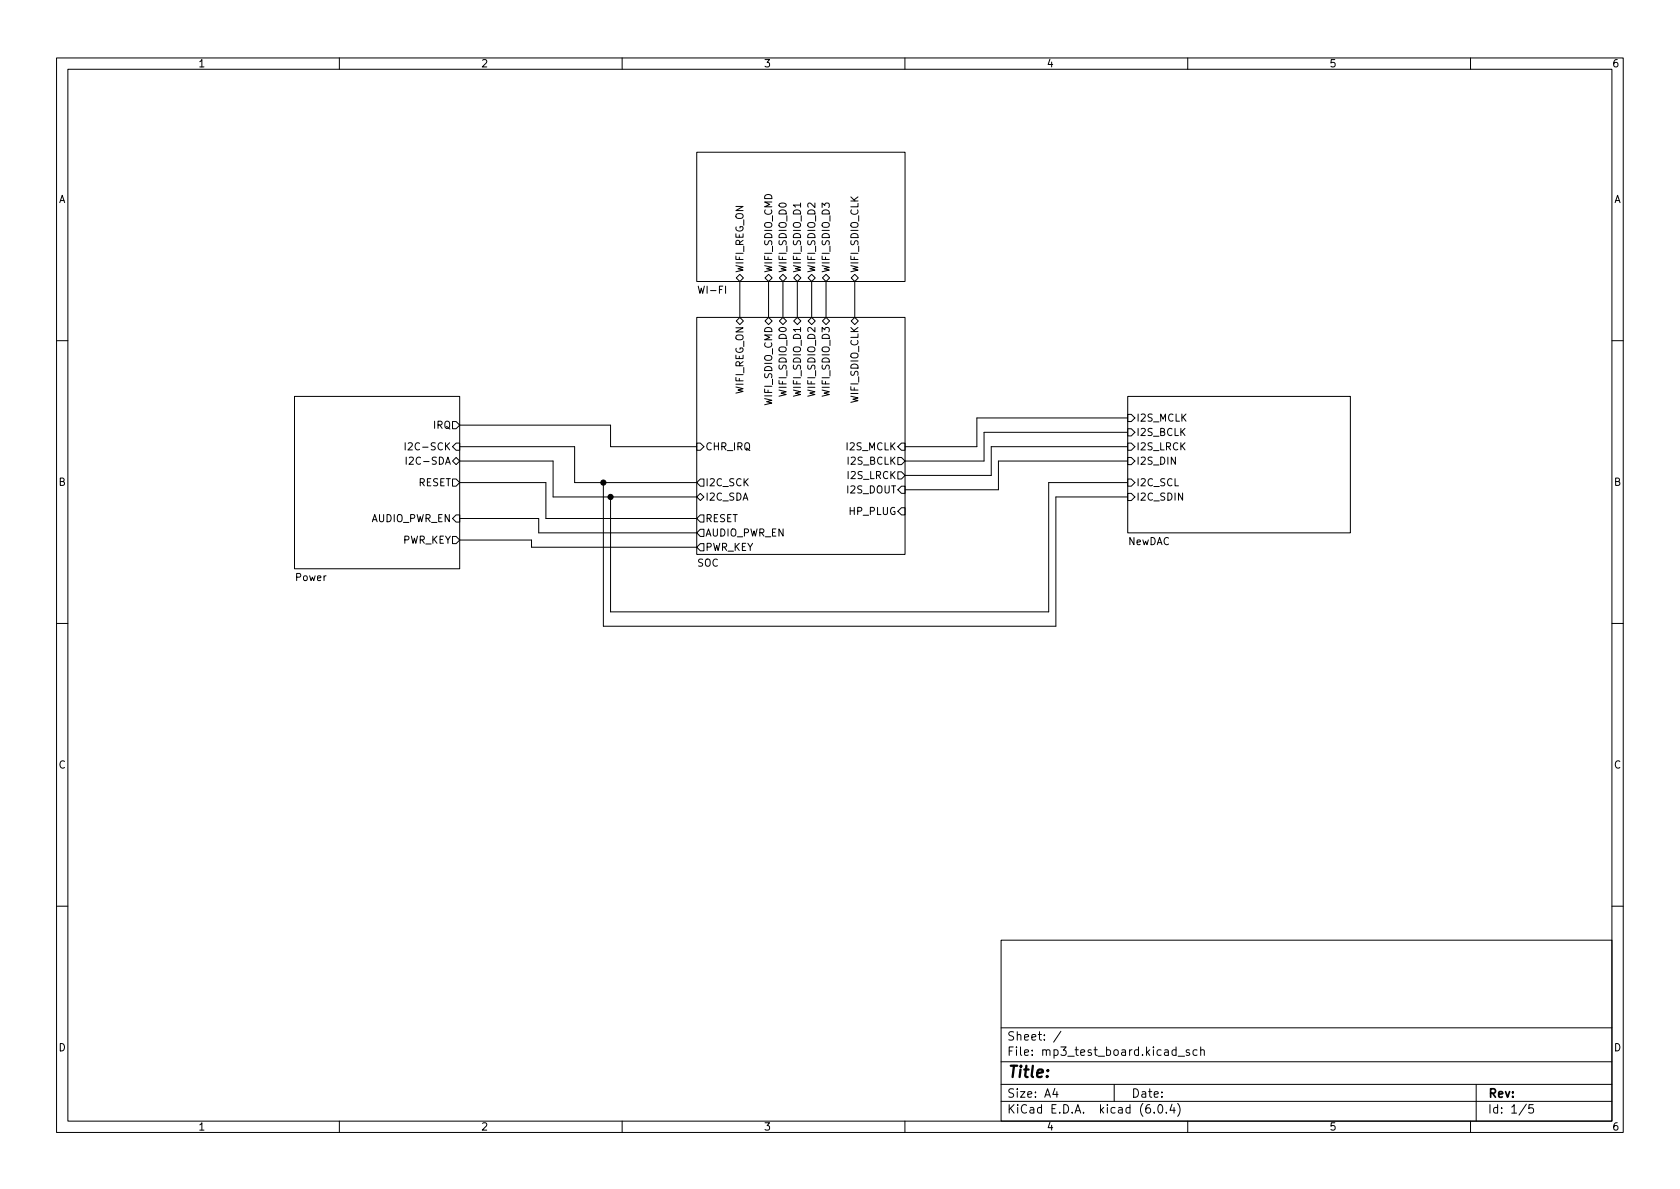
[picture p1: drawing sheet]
<svg xmlns="http://www.w3.org/2000/svg" width="297mm" height="210mm" viewBox="0 0 297 210" stroke-linecap="round" stroke-linejoin="round" font-family="sans-serif">
<g fill="none" stroke="#000" stroke-width=".18">
<path d="M10 10.2h277v190.1h-277zM12 12.2h273v186.1h-273zM60 10.2v2M110 10.2v2M160 10.2v2M210 10.2v2M260 10.2v2M123.2 26.9h36.8v22.9h-36.8zM123.2 56.1h36.8v41.9h-36.8zM130.2 56.8l.6-.7 .6 .7-.6 .6zM130.8 48.5l.6 .6-.6 .7-.6-.7zM130.8 49.8v6.3"/>
<path d="M135.3 56.8l.6-.7 .6 .7-.6 .6zM135.9 48.5l.6 .6-.6 .7-.6-.7zM135.9 49.8v6.3M137.8 56.8l.6-.7 .7 .7-.7 .6zM138.4 48.5l.7 .6-.7 .7-.6-.7zM138.4 49.8v6.3M140.3 56.8l.7-.7 .6 .7-.6 .6zM140.3 49.1l.7-.6 .6 .6-.6 .7zM141 49.8v6.3M142.9 56.8l.6-.7 .6 .7-.6 .6zM142.9 49.1l.6-.6 .6 .6-.6 .7zM143.5 49.8v6.3"/>
<path d="M145.4 56.8l.6-.7 .7 .7-.7 .6zM146 48.5l.7 .6-.7 .7-.6-.7zM146 49.8v6.3M150.5 56.8l.6-.7 .7 .7-.7 .6zM151.1 48.5l.7 .6-.7 .7-.6-.7zM151.1 49.8v6.3M10 60.2h2M52.1 70.1h29.2v30.5h-29.2zM71.6 78.3v1.3M72.2 78.4l.5-.1 .2 .4-.8 .9h.8M80 74.5h.6l.7 .7-.7 .6h-.6zM80 79l.6-.6h.7v1.2h-.7z"/>
<path d="M81.3 79h20.3v6.3h21.6M81.3 75.2h26.6v3.8h15.3M123.2 78.4h.6l.7 .6-.7 .6h-.6zM159.4 78.4h.6v1.2h-.6l-.7-.6zM199.4 70.1h39.4v24.1h-39.4zM199.4 78.4h.6l.7 .6-.7 .6h-.6zM199.4 75.8h.6l.7 .6-.7 .7h-.6zM199.4 73.3h.6l.7 .6-.7 .6h-.6zM199.4 76.4h-25.4v5.1h-14M199.4 73.9h-26.7v5.1h-12.7M199.4 79h-24.1v5.1h-15.3M285 60.2h2"/>
<path d="M71.8 80.8v1.3M80 81.5l.6-.6 .7 .6-.7 .7zM80 84.7h.6l.7 .6-.7 .7h-.6zM80 94.9h.6l.7 .6-.7 .6h-.6zM80.6 91.1h.7v1.2h-.7l-.6-.6zM81.3 85.3h15.2v6.4h26.7M81.3 81.5h16.5v6.4h25.4M81.3 91.7h13.9v2.5h28M81.3 95.5h12.7v1.3h29.2M106.7 85.3v25.4h80v-22.8h12.7M123.2 87.9l.6-.7 .7 .7-.7 .6zM123.8 84.7h.7v1.3h-.7l-.6-.7z"/>
<path d="M123.8 91.1h.7v1.2h-.7l-.6-.6zM123.8 93.6h.7v1.3h-.7l-.6-.7zM123.8 96.1h.7v1.3h-.7l-.6-.6zM158.7 80.9h.7l.6 .6-.6 .7h-.7zM158.7 83.4h.7l.6 .7-.6 .6h-.7zM159.4 89.8h.6v1.3h-.6l-.7-.7zM159.4 86h.6v1.2h-.6l-.7-.6zM199.4 80.9h.6l.7 .6-.7 .7h-.6zM199.4 87.2h.6l.7 .7-.7 .6h-.6zM199.4 84.7h.6l.7 .6-.7 .7h-.6zM199.4 85.3h-14v22.9h-77.5v-20.3M199.4 81.5h-22.9v5.1h-16.5"/>
<path d="M10 110.2h2M285 110.2h2M10 160.2h2M177 166.3h108v32h-108zM285 160.2h2M60 198.3v2M110 198.3v2M160 198.3v2M177 194.8h108M177 191.8h108M177 187.8h108M177 181.8h108"/>
<path d="M186.5 192.5l-.4 1h1M186.9 193v1M187.6 182.4l-1.3 1.9M197 191.8v3M204.1 196.7v.1M204.9 195.4l.2-.1a.81 .81 0 0 1 .6 .7 .81 .81 0 0 1-.3 .8h-.2a.81 .81 0 0 1-.6-.6 .81 .81 0 0 1 .3-.8zM206.2 196.7v.1M207.2 195.3l-.3 1h.9M207.6 195.8v1M208.2 195.1a1.72 1.72 0 0 1 0 2.3M208.3 186.8h1.1M210 198.3v2"/>
<path d="M210.3 185.7l-.4-.1-.2 .2 .1 .3 .5 .1v.4h-.6M211.6 185.7l-.4-.1-.3 .3v.4l.2 .3h.5M212.3 185.8l.2-.2 .4 .1v.9M212.3 185.1v1.5M260 198.3v2M261 191.8v6.5M269.9 195.3l-1.3 1.9M271.1 195.3h-.7l-.1 .7 .2-.1 .5 .1 .2 .2-.1 .5-.2 .1-.6-.1"/>
</g>
<g fill="#000" stroke="#000" stroke-width=".18">
<circle cx="106.7" cy="85.3" r=".46"/>
<circle cx="107.9" cy="87.9" r=".46"/>
</g>
<text font-size="2.8" x="178" y="190.6">Title:</text>
<g font-size="2.1">
<text x="178" y="184">Sheet: /</text>
<text x="178" y="186.7">File: mp3_test_board.kicad_sch</text>
<text x="178" y="196.9">KiCad E.D.A. kicad (6.0.4)</text>
<text x="178" y="194.1">Size: A4</text>
<text x="200" y="194.1">Date:</text>
<text x="263" y="194.1">Rev:</text>
<text x="263" y="196.9">Id: 1/5</text>
</g>
<g font-size="1.8">
<text x="35" y="11.9">1</text>
<text x="85" y="11.9">2</text>
<text x="135" y="11.9">3</text>
<text x="185" y="11.9">4</text>
<text x="235" y="11.9">5</text>
<text x="285" y="11.9">6</text>
<text x="10.3" y="35.9">A</text>
<text x="285.3" y="35.9">A</text>
<text x="123.8" y="51.9">WI-FI</text>
<text x="131.4" y="48.3" transform="rotate(-90 131.4 48.3)">WIFI_REG_ON</text>
<text x="136.5" y="48.3" transform="rotate(-90 136.5 48.3)">WIFI_SDIO_CMD</text>
<text x="139.1" y="48.3" transform="rotate(-90 139.1 48.3)">WIFI_SDIO_D0</text>
<text x="141.6" y="48.3" transform="rotate(-90 141.6 48.3)">WIFI_SDIO_D1</text>
<text x="144.1" y="48.3" transform="rotate(-90 144.1 48.3)">WIFI_SDIO_D2</text>
<text x="146.7" y="48.3" transform="rotate(-90 146.7 48.3)">WIFI_SDIO_D3</text>
<text x="151.8" y="48.3" transform="rotate(-90 151.8 48.3)">WIFI_SDIO_CLK</text>
<text x="131.4" y="69.8" transform="rotate(-90 131.4 69.8)">WIFI_REG_ON</text>
<text x="136.5" y="71.6" transform="rotate(-90 136.5 71.6)">WIFI_SDIO_CMD</text>
<text x="139.1" y="69.9" transform="rotate(-90 139.1 69.9)">WIFI_SDIO_D0</text>
<text x="141.6" y="69.9" transform="rotate(-90 141.6 69.9)">WIFI_SDIO_D1</text>
<text x="144.1" y="69.9" transform="rotate(-90 144.1 69.9)">WIFI_SDIO_D2</text>
<text x="146.7" y="69.9" transform="rotate(-90 146.7 69.9)">WIFI_SDIO_D3</text>
<text x="151.8" y="71.2" transform="rotate(-90 151.8 71.2)">WIFI_SDIO_CLK</text>
<text x="76.7" y="75.8">IRQ</text>
<text x="200.9" y="77.1">I2S_BCLK</text>
<text x="200.9" y="74.5">I2S_MCLK</text>
<text x="72.7" y="79.6">I2C-SCK</text>
<text x="72.7" y="82.2">I2C-SDA</text>
<text x="124.7" y="79.6">CHR_IRQ</text>
<text x="149.8" y="79.6">I2S_MCLK</text>
<text x="150" y="82.2">I2S_BCLK</text>
<text x="200.9" y="82.2">I2S_DIN</text>
<text x="200.9" y="79.6">I2S_LRCK</text>
<text x="10.3" y="85.9">B</text>
<text x="73.9" y="86">RESET</text>
<text x="124.7" y="88.5">I2C_SDA</text>
<text x="124.7" y="86">I2C_SCK</text>
<text x="149.9" y="87.2">I2S_DOUT</text>
<text x="150" y="84.7">I2S_LRCK</text>
<text x="200.9" y="88.5">I2C_SDIN</text>
<text x="200.9" y="86">I2C_SCL</text>
<text x="285.3" y="85.9">B</text>
<text x="65.6" y="92.3">AUDIO_PWR_EN</text>
<text x="124.7" y="92.3">RESET</text>
<text x="124.7" y="94.9">AUDIO_PWR_EN</text>
<text x="150.2" y="91.1">HP_PLUG</text>
<text x="71.1" y="96.1">PWR_KEY</text>
<text x="123.3" y="100.2">SOC</text>
<text x="124.7" y="97.4">PWR_KEY</text>
<text x="199.4" y="96.4">NewDAC</text>
<text x="52.3" y="102.7">Power</text>
<text x="10.3" y="135.9">C</text>
<text x="285.3" y="135.9">C</text>
<text x="10.3" y="185.9">D</text>
<text x="285.3" y="185.9">D</text>
<text x="35" y="199.9">1</text>
<text x="85" y="199.9">2</text>
<text x="135" y="199.9">3</text>
<text x="185" y="199.9">4</text>
<text x="235" y="199.9">5</text>
<text x="285" y="199.9">6</text>
</g>
</svg>
